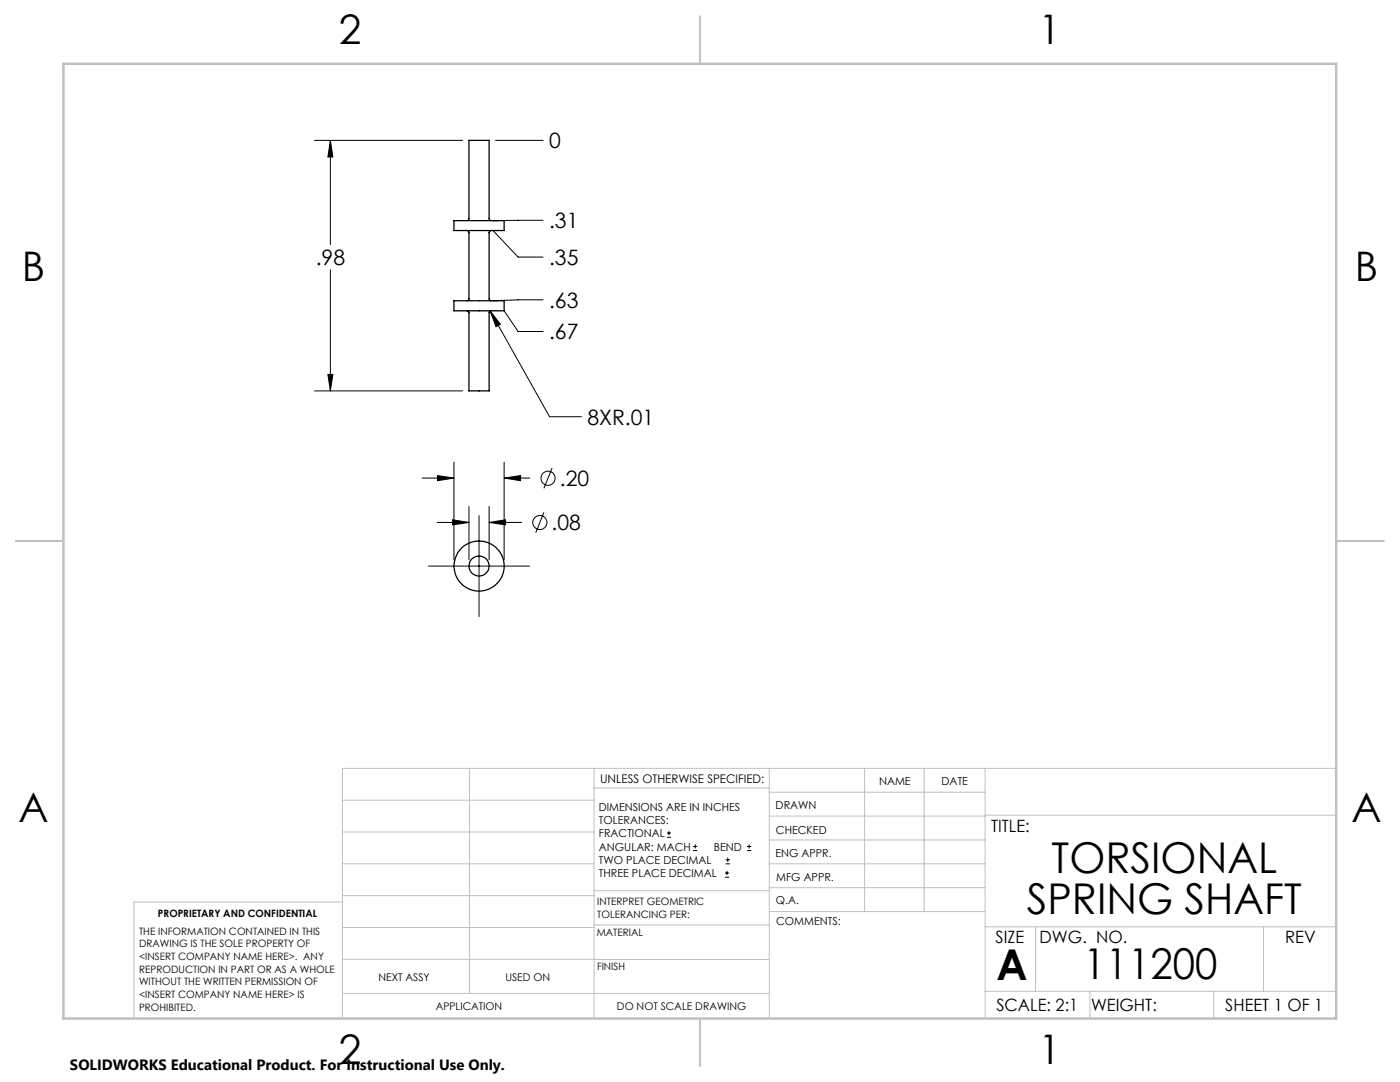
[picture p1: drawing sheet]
<svg xmlns="http://www.w3.org/2000/svg" width="279mm" height="216mm" viewBox="0 0 279 216" stroke-linecap="round" stroke-linejoin="round" font-family="sans-serif">
<g fill="none" stroke="#000" stroke-width=".2">
<path d="M62.8 28h29.5M65.9 28l.5 3.3h-1zM65.9 28v20.8M98.9 28h9.5M65.9 53.8v24.2M99.3 46h-.9l5 5.3h5M108.4 44h-10h.9M108.4 59.8l-10 .2h.9M62.8 78h29.5M65.4 74.7h1l-.5 3.3zM97.8 62.1l2.1 2.6-.9 .5zM97.8 62.1l11.9 21h6.3"/>
<path d="M100.6 62l2.8 4.1h5M84.2 95.4h6.4M87.3 94.9l3.3 .5-3.3 .5zM90.6 92.2v19.5M100.6 95.4l3.3-.5v1zM100.6 92.2v19.5M100.6 95.4h5.1M110.2 93.4l-1.7 4M85.5 113h20.2M87.2 104.2h6.4M90.3 103.7l3.3 .5-3.3 .5zM93.6 101.1v10.6"/>
<path d="M95.6 102.9v20.1M97.6 104.2l3.3-.5v1zM97.6 101.1v10.6M97.6 104.2h6.5M108.5 102.2l-1.6 4.1M133.1 167.1h.8M133.1 166.2h.8M133.5 165.8v.9M138.3 169.7h.8M138.3 168.9h.8M138.7 168.5v.8M144.7 175h.8"/>
<path d="M144.7 174.2h.8M144.8 172.4h.9M144.8 171.6h.9M145.1 173.8v.8M145.2 171.1v.9M149.1 169.7h.8M149.1 168.9h.8M149.5 168.5v.8"/>
<circle cx="109.4" cy="95.4" r="1.4"/>
<circle cx="107.7" cy="104.3" r="1.41"/>
</g>
<g fill="none" stroke="#c0c0c0" stroke-width=".2">
<path d="M68.3 159.7h50.3M93.7 153.3v44.9M118.6 153.3v49.9M118.6 157.2h34.9M153.5 153.3v49.9M153.5 158.1h43.1M172.5 153.3v28.6M184.4 153.3v28.6M196.6 153.3v49.9M266.7 153.3h-198.4v49.9M68.3 178.7h50.3M68.3 172.4h50.3"/>
<path d="M68.3 166h50.3M68.3 180h-41.6v23.2M118.6 177.7h35M153.5 167.6h43.1M153.5 162.8h43.1M153.5 172.4h43.1M153.5 177.1h43.1M196.6 162.7h70.1M68.3 198.2h85.2M68.3 191.4l85.2 .1M68.3 185.1h50.3M118.6 184.6h35"/>
<path d="M153.6 181.9h43M196.6 197.8h70.1M196.6 184.9h70.1M206.7 184.9v12.9M217.5 197.8v5.4M242.2 197.8v5.4M252.2 184.9v12.9"/>
</g>
<path d="M139.7 3.2v9.5M3.1 107.9h9.6M266.7 107.9h9.5M139.7 203.2v9.6" fill="none" stroke="#c0c0c0" stroke-width=".25"/>
<path d="M12.7 12.7h254v190.5h-254z" fill="none" stroke="#c0c0c0" stroke-width=".5"/>
<path d="M65.9 28l.5 3.3h-1zM65.4 74.7h1l-.5 3.3zM97.8 62.1l1.2 3.1 .9-.5zM87.3 94.9l3.3 .5-3.3 .5zM100.6 95.4l3.3-.5v1zM90.3 103.7l3.3 .5-3.3 .5zM97.6 104.2l3.3-.5v1z" fill="#000"/>
<g fill="none" stroke="#000" stroke-width=".25">
<path d="M90.6 44h10v2h-10zM93.2 46l.4 .2v13.6l-.4 .2M93.2 44l.4-.2v-15.8h4v15.7l.4 .3M98 46l-.4 .3v13.4l.4 .3M90.6 60h10v2h-10zM93.2 62l.4 .3v15.7h4v-15.7l.4-.3"/>
<circle cx="95.6" cy="113" r="5"/>
<circle cx="95.6" cy="113" r="2.01"/>
</g>
<g font-size="8.5">
<text x="209.9" y="174.2">TORSIONAL</text>
<text x="204.9" y="182.3">SPRING SHAFT</text>
<text x="198.9" y="195.5">A</text>
<text x="216.2" y="195.4">111200</text>
</g>
<g font-size="8.1">
<text x="67.6" y="8.9">2</text>
<text x="207.3" y="8.9">1</text>
<text x="4.4" y="56.2">B</text>
<text x="270.4" y="56.2">B</text>
<text x="3.7" y="164.1">A</text>
<text x="269.7" y="164.1">A</text>
<text x="67.6" y="212.4">2</text>
<text x="207.3" y="212.4">1</text>
</g>
<g font-size="4.2">
<text x="109.6" y="29.6">0</text>
<text x="109.6" y="45.5">.31</text>
<text x="63" y="52.9">.98</text>
<text x="109.6" y="52.9">.35</text>
<text x="109.6" y="61.4">.63</text>
<text x="109.6" y="67.7">.67</text>
<text x="117.2" y="84.7">8XR.01</text>
<text x="111.7" y="97">.20</text>
<text x="110.1" y="105.8">.08</text>
</g>
<g font-size="3.4">
<text x="197.8" y="166">TITLE:</text>
<text x="198.7" y="188.1">SIZE</text>
<text x="207.5" y="188.1">DWG. NO.</text>
<text x="256.5" y="188.2">REV</text>
<text x="198.8" y="201.7">SCALE: 2:1</text>
<text x="217.7" y="201.8">WEIGHT:</text>
<text x="244.5" y="201.7">SHEET 1 OF 1</text>
</g>
<text font-size="3" x="14" y="213.5">SOLIDWORKS Educational Product. For Instructional Use Only.</text>
<text font-size="2.4" x="119.8" y="156.2">UNLESS OTHERWISE SPECIFIED:</text>
<g font-size="2.2">
<text x="119.5" y="161.8">DIMENSIONS ARE IN INCHES</text>
<text x="154.8" y="161.4">DRAWN</text>
<text x="175.4" y="156.6">NAME</text>
<text x="187.9" y="156.7">DATE</text>
<text x="119.5" y="164.4">TOLERANCES:</text>
<text x="119.5" y="167.1">FRACTIONAL</text>
<text x="154.9" y="166.3">CHECKED</text>
<text x="119.5" y="169.7">ANGULAR: MACH</text>
<text x="119.5" y="172.4">TWO PLACE DECIMAL</text>
<text x="142.5" y="169.7">BEND</text>
<text x="154.8" y="171">ENG APPR.</text>
<text x="119.5" y="175">THREE PLACE DECIMAL</text>
<text x="154.9" y="175.7">MFG APPR.</text>
<text x="154.9" y="180.4">Q.A.</text>
<text x="154.9" y="184.6">COMMENTS:</text>
</g>
<g font-size="2.1">
<text x="75.5" y="195.7">NEXT ASSY</text>
<text x="100.9" y="195.7">USED ON</text>
<text x="86.9" y="201.5">APPLICATION</text>
<text x="123.1" y="201.6">DO NOT SCALE DRAWING</text>
</g>
<g font-size="2">
<text x="31.5" y="182.9">PROPRIETARY AND CONFIDENTIAL</text>
<text x="119.2" y="180.6">INTERPRET GEOMETRIC</text>
<text x="119.2" y="183.1">TOLERANCING PER:</text>
<text x="27.8" y="186.5">THE INFORMATION CONTAINED IN THIS</text>
<text x="27.8" y="189">DRAWING IS THE SOLE PROPERTY OF</text>
<text x="27.8" y="191.6">&lt;INSERT COMPANY NAME HERE&gt;. ANY</text>
<text x="119.1" y="186.7">MATERIAL</text>
<text x="27.8" y="194.1">REPRODUCTION IN PART OR AS A WHOLE</text>
<text x="27.8" y="196.6">WITHOUT THE WRITTEN PERMISSION OF</text>
<text x="119.1" y="193.5">FINISH</text>
<text x="27.8" y="199.1">&lt;INSERT COMPANY NAME HERE&gt; IS</text>
<text x="27.8" y="201.7">PROHIBITED.</text>
</g>
</svg>
